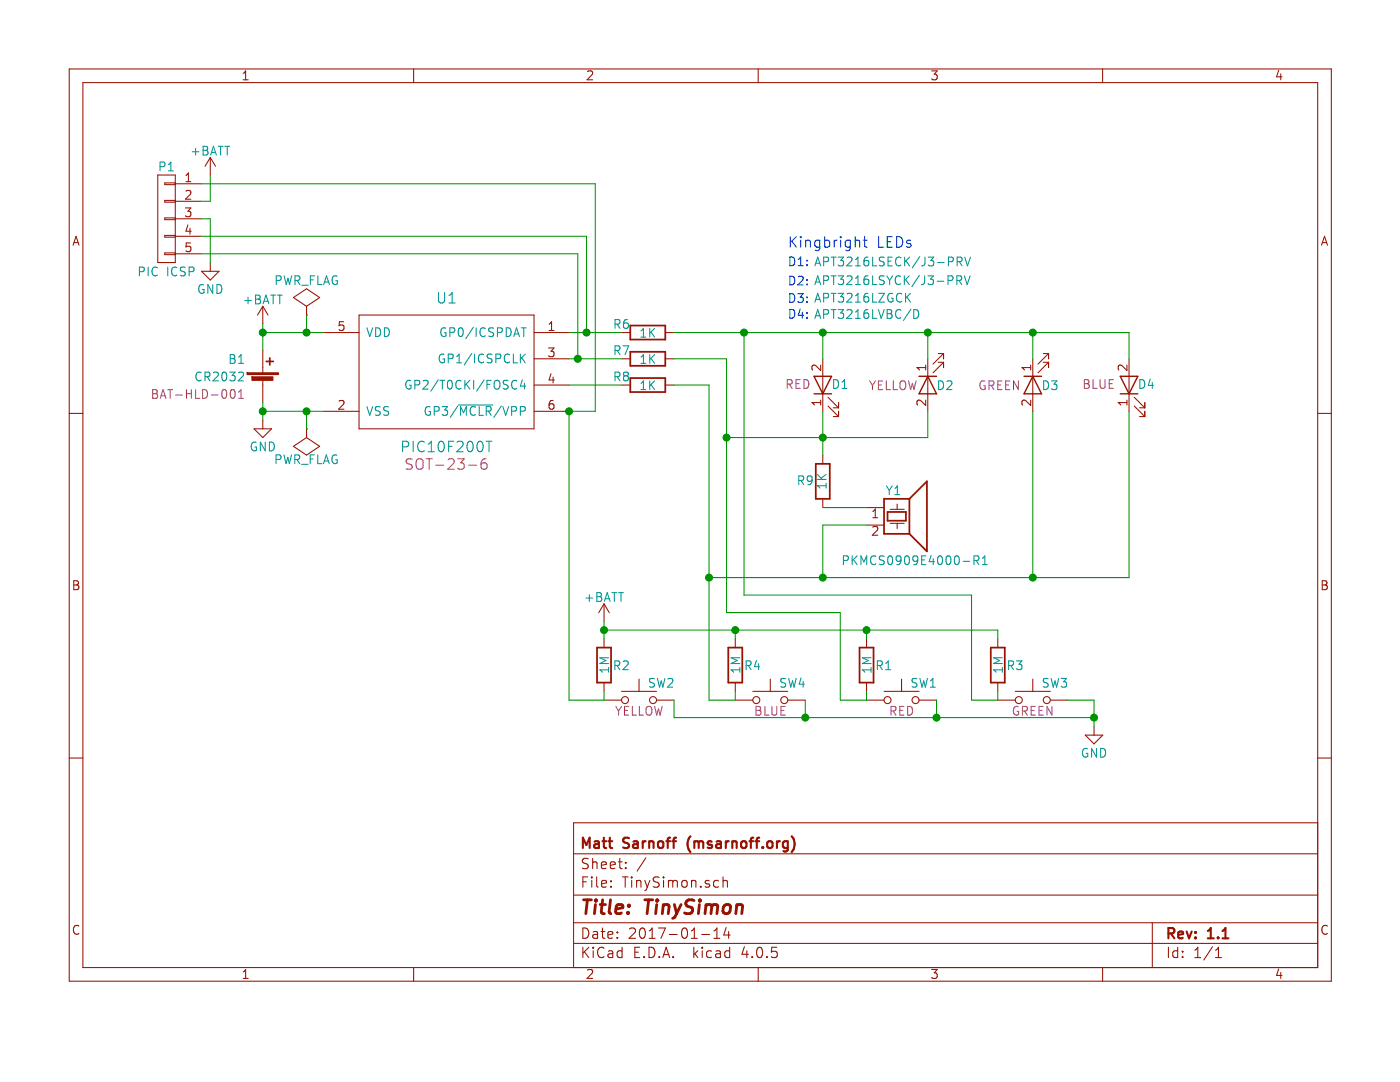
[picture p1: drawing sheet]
EESchema Schematic File Version 2
LIBS:power
LIBS:device
LIBS:transistors
LIBS:conn
LIBS:linear
LIBS:regul
LIBS:74xx
LIBS:cmos4000
LIBS:adc-dac
LIBS:memory
LIBS:xilinx
LIBS:microcontrollers
LIBS:dsp
LIBS:microchip
LIBS:analog_switches
LIBS:motorola
LIBS:texas
LIBS:intel
LIBS:audio
LIBS:interface
LIBS:digital-audio
LIBS:philips
LIBS:display
LIBS:cypress
LIBS:siliconi
LIBS:opto
LIBS:atmel
LIBS:contrib
LIBS:valves
LIBS:pic
LIBS:switches
LIBS:TinySimon-cache
EELAYER 25 0
EELAYER END
$Descr User 8000 6000
encoding utf-8
Sheet 1 1
Title "TinySimon"
Date "2017-01-14"
Rev "1.1"
Comp "Matt Sarnoff (msarnoff.org)"
Comment1 ""
Comment2 ""
Comment3 ""
Comment4 ""
$EndDescr
$Comp
L SW_Push SW2
U 1 1
P 3650 4000
F 0 "SW2" H 3700 4100 50  0000 L CNN
F 1 "FSMSM" H 3650 3940 50  0001 C CNN
F 2 "SW_SPST_FSMSM" H 3650 3850 50  0001 C CNN
F 3 "" H 3650 4200 50  0000 C CNN
F 4 "YELLOW" H 3650 3940 50  0000 C CNN "Color"
	1    3650 4000
	1    0    0    -1  
$EndComp
$Comp
L LED D1
U 1 1
P 4700 2200
F 0 "D1" V 4700 2150 50  0000 R CNN
F 1 "APT3216LSECK/J3-PRV" V 5400 2250 50  0000 R CNN
F 2 "LED_1206" H 4700 2200 50  0001 C CNN
F 3 "" H 4700 2200 50  0000 C CNN
F 4 "RED" V 4700 2270 50  0000 L CNN "Color"
	1    4700 2200
	0    -1   -1   0   
$EndComp
$Comp
L Speaker_Crystal Y1
U 1 1
P 5150 2900
F 0 "Y1" H 5150 3000 50  0000 R CNN
F 1 "PKMCS0909E4000-R1" H 5650 2600 50  0000 R CNN
F 2 "Murata_Piezo_SMD_9x9mm" H 5115 2850 50  0001 C CNN
F 3 "" H 5115 2850 50  0000 C CNN
	1    5150 2900
	1    0    0    -1  
$EndComp
$Comp
L Battery_Cell B1
U 1 1
P 1500 2200
F 0 "B1" H 1400 2350 50  0000 R CNN
F 1 "CR2032" H 1400 2250 50  0000 R CNN
F 2 "BAT-HLD-001" H 1400 2150 50  0000 R CNN
F 3 "" V 1500 2260 50  0000 C CNN
	1    1500 2200
	1    0    0    -1  
$EndComp
$Comp
L GND #PWR01
U 1 1
P 1500 2400
F 0 "#PWR01" H 1500 2150 50  0001 C CNN
F 1 "GND" H 1500 2250 50  0000 C CNN
F 2 "" H 1500 2400 50  0000 C CNN
F 3 "" H 1500 2400 50  0000 C CNN
	1    1500 2400
	1    0    0    -1  
$EndComp
$Comp
L +BATT #PWR02
U 1 1
P 1500 1850
F 0 "#PWR02" H 1500 1700 50  0001 C CNN
F 1 "+BATT" H 1500 1990 50  0000 C CNN
F 2 "" H 1500 1850 50  0000 C CNN
F 3 "" H 1500 1850 50  0000 C CNN
	1    1500 1850
	1    0    0    -1  
$EndComp
$Comp
L R R6
U 1 1
P 3700 1900
F 0 "R6" V 3650 1750 50  0000 C CNN
F 1 "1K" V 3700 1900 50  0000 C CNN
F 2 "R_1206" V 3630 1900 50  0001 C CNN
F 3 "" H 3700 1900 50  0000 C CNN
	1    3700 1900
	0    1    1    0   
$EndComp
$Comp
L R R7
U 1 1
P 3700 2050
F 0 "R7" V 3650 1900 50  0000 C CNN
F 1 "1K" V 3700 2050 50  0000 C CNN
F 2 "R_1206" V 3630 2050 50  0001 C CNN
F 3 "" H 3700 2050 50  0000 C CNN
	1    3700 2050
	0    1    1    0   
$EndComp
$Comp
L R R8
U 1 1
P 3700 2200
F 0 "R8" V 3650 2050 50  0000 C CNN
F 1 "1K" V 3700 2200 50  0000 C CNN
F 2 "R_1206" V 3630 2200 50  0001 C CNN
F 3 "" H 3700 2200 50  0000 C CNN
	1    3700 2200
	0    1    1    0   
$EndComp
$Comp
L +BATT #PWR03
U 1 1
P 3450 3550
F 0 "#PWR03" H 3450 3400 50  0001 C CNN
F 1 "+BATT" H 3450 3690 50  0000 C CNN
F 2 "" H 3450 3550 50  0000 C CNN
F 3 "" H 3450 3550 50  0000 C CNN
	1    3450 3550
	1    0    0    -1  
$EndComp
$Comp
L R R2
U 1 1
P 3450 3800
F 0 "R2" H 3500 3800 50  0000 L CNN
F 1 "1M" V 3450 3800 50  0000 C CNN
F 2 "R_1206" V 3380 3800 50  0001 C CNN
F 3 "" H 3450 3800 50  0000 C CNN
	1    3450 3800
	1    0    0    -1  
$EndComp
$Comp
L SW_Push SW1
U 1 1
P 5150 4000
F 0 "SW1" H 5200 4100 50  0000 L CNN
F 1 "FSMSM" H 5150 3940 50  0001 C CNN
F 2 "SW_SPST_FSMSM" H 5150 3850 50  0001 C CNN
F 3 "" H 5150 4200 50  0000 C CNN
F 4 "RED" H 5150 3940 50  0000 C CNN "Color"
	1    5150 4000
	1    0    0    -1  
$EndComp
$Comp
L R R1
U 1 1
P 4950 3800
F 0 "R1" H 5000 3800 50  0000 L CNN
F 1 "1M" V 4950 3800 50  0000 C CNN
F 2 "R_1206" V 4880 3800 50  0001 C CNN
F 3 "" H 4950 3800 50  0000 C CNN
	1    4950 3800
	1    0    0    -1  
$EndComp
$Comp
L SW_Push SW3
U 1 1
P 5900 4000
F 0 "SW3" H 5950 4100 50  0000 L CNN
F 1 "FSMSM" H 5900 3940 50  0001 C CNN
F 2 "SW_SPST_FSMSM" H 5900 3850 50  0001 C CNN
F 3 "" H 5900 4200 50  0000 C CNN
F 4 "GREEN" H 5900 3940 50  0000 C CNN "Color"
	1    5900 4000
	1    0    0    -1  
$EndComp
$Comp
L GND #PWR04
U 1 1
P 6250 4150
F 0 "#PWR04" H 6250 3900 50  0001 C CNN
F 1 "GND" H 6250 4000 50  0000 C CNN
F 2 "" H 6250 4150 50  0000 C CNN
F 3 "" H 6250 4150 50  0000 C CNN
	1    6250 4150
	1    0    0    -1  
$EndComp
$Comp
L R R3
U 1 1
P 5700 3800
F 0 "R3" H 5750 3800 50  0000 L CNN
F 1 "1M" V 5700 3800 50  0000 C CNN
F 2 "R_1206" V 5630 3800 50  0001 C CNN
F 3 "" H 5700 3800 50  0000 C CNN
	1    5700 3800
	1    0    0    -1  
$EndComp
$Comp
L SW_Push SW4
U 1 1
P 4400 4000
F 0 "SW4" H 4450 4100 50  0000 L CNN
F 1 "FSMSM" H 4400 3940 50  0001 C CNN
F 2 "SW_SPST_FSMSM" H 4400 3850 50  0001 C CNN
F 3 "" H 4400 4200 50  0000 C CNN
F 4 "BLUE" H 4400 3940 50  0000 C CNN "Color"
	1    4400 4000
	1    0    0    -1  
$EndComp
$Comp
L R R4
U 1 1
P 4200 3800
F 0 "R4" H 4250 3800 50  0000 L CNN
F 1 "1M" V 4200 3800 50  0000 C CNN
F 2 "R_1206" V 4130 3800 50  0001 C CNN
F 3 "" H 4200 3800 50  0000 C CNN
	1    4200 3800
	1    0    0    -1  
$EndComp
$Comp
L LED D2
U 1 1
P 5300 2200
F 0 "D2" V 5300 2150 50  0000 R CNN
F 1 "APT3216LSYCK/J3-PRV" V 4700 2850 50  0000 R CNN
F 2 "LED_1206" H 5300 2200 50  0001 C CNN
F 3 "" H 5300 2200 50  0000 C CNN
F 4 "YELLOW" V 5300 2260 50  0000 L CNN "Color"
	1    5300 2200
	0    -1   1    0   
$EndComp
Wire Wire Line
	1500 2300 1500 2400
Wire Wire Line
	1500 1850 1500 2000
Wire Wire Line
	3450 4000 3450 3950
Wire Wire Line
	3850 4000 3850 4100
Wire Wire Line
	4950 4000 4950 3950
Wire Wire Line
	5350 4100 5350 4000
Wire Wire Line
	4200 4000 4200 3950
Wire Wire Line
	4600 4000 4600 4100
Wire Wire Line
	4150 2500 5300 2500
Connection ~ 4700 2500
Wire Wire Line
	4700 1900 4700 2050
Wire Wire Line
	3850 1900 6450 1900
Wire Wire Line
	5300 1900 5300 2050
Connection ~ 4700 1900
Connection ~ 5300 1900
Connection ~ 5900 1900
Wire Wire Line
	5900 3300 5900 2350
Wire Wire Line
	6450 3300 6450 2350
Wire Wire Line
	4050 3300 6450 3300
Connection ~ 5900 3300
Wire Wire Line
	3850 2050 4150 2050
Wire Wire Line
	4150 2050 4150 3500
Wire Wire Line
	3850 2200 4050 2200
Wire Wire Line
	4050 2200 4050 4000
Wire Wire Line
	3250 2350 3250 4000
Wire Wire Line
	3250 4000 3450 4000
Wire Wire Line
	3450 3550 3450 3650
Connection ~ 3450 3600
Wire Wire Line
	4050 4000 4200 4000
Connection ~ 4050 3300
Wire Wire Line
	3450 3600 5700 3600
Wire Wire Line
	4200 3600 4200 3650
Wire Wire Line
	4150 3500 4800 3500
Wire Wire Line
	4800 3500 4800 4000
Wire Wire Line
	4800 4000 4950 4000
Connection ~ 4150 2500
Wire Wire Line
	4950 3600 4950 3650
Connection ~ 4200 3600
Wire Wire Line
	5700 3950 5700 4000
Wire Wire Line
	4250 1900 4250 3400
Wire Wire Line
	4250 3400 5550 3400
Wire Wire Line
	5550 3400 5550 4000
Wire Wire Line
	5550 4000 5700 4000
Connection ~ 4250 1900
Wire Wire Line
	5700 3600 5700 3650
Connection ~ 4950 3600
Wire Wire Line
	3850 4100 6250 4100
Connection ~ 4600 4100
Connection ~ 5350 4100
Wire Wire Line
	6250 4000 6250 4150
Connection ~ 6250 4100
$Comp
L PIC10F200T U1
U 1 1
P 2550 1600
F 0 "U1" H 2550 1500 60  0000 C CNN
F 1 "PIC10F200T" H 2550 650 60  0000 C CNN
F 2 "SOT-23-6" H 2550 550 60  0000 C CNN
F 3 "" H 2550 1600 60  0001 C CNN
	1    2550 1600
	1    0    0    -1  
$EndComp
Wire Wire Line
	1500 1900 1850 1900
Connection ~ 1500 1900
Wire Wire Line
	1500 2350 1850 2350
Connection ~ 1500 2350
$Comp
L PWR_FLAG #FLG05
U 1 1
P 1750 1800
F 0 "#FLG05" H 1750 1895 50  0001 C CNN
F 1 "PWR_FLAG" H 1750 2000 50  0000 C CNN
F 2 "" H 1750 1800 50  0000 C CNN
F 3 "" H 1750 1800 50  0000 C CNN
	1    1750 1800
	1    0    0    -1  
$EndComp
Wire Wire Line
	1750 1800 1750 1900
Connection ~ 1750 1900
$Comp
L PWR_FLAG #FLG06
U 1 1
P 1750 2450
F 0 "#FLG06" H 1750 2545 50  0001 C CNN
F 1 "PWR_FLAG" H 1750 2630 50  0000 C CNN
F 2 "" H 1750 2450 50  0000 C CNN
F 3 "" H 1750 2450 50  0000 C CNN
	1    1750 2450
	-1   0    0    1   
$EndComp
Wire Wire Line
	1750 2350 1750 2450
Connection ~ 1750 2350
Wire Wire Line
	3550 2200 3250 2200
Wire Wire Line
	3250 2050 3550 2050
Wire Wire Line
	3250 1900 3550 1900
$Comp
L LED D4
U 1 1
P 6450 2200
F 0 "D4" V 6450 2150 50  0000 R CNN
F 1 "APT3216LVBC/D" V 6850 4000 50  0000 R CNN
F 2 "LED_1206" H 6450 2200 50  0001 C CNN
F 3 "" H 6450 2200 50  0000 C CNN
F 4 "BLUE" V 6450 2280 50  0000 L CNN "Color"
	1    6450 2200
	0    -1   -1   0   
$EndComp
Wire Wire Line
	6100 4000 6250 4000
$Comp
L CONN_01X05 P1
U 1 1
P 950 1250
F 0 "P1" H 950 1550 50  0000 C CNN
F 1 "PIC ICSP" H 950 950 50  0000 C CNN
F 2 "Pads_1x5_Pitch1.27mm" H 950 1250 50  0001 C CNN
F 3 "" H 950 1250 50  0000 C CNN
	1    950  1250
	-1   0    0    -1  
$EndComp
Wire Wire Line
	1150 1350 3350 1350
Wire Wire Line
	3350 1350 3350 1900
Connection ~ 3350 1900
Wire Wire Line
	1150 1450 3300 1450
Wire Wire Line
	3300 1450 3300 2050
Connection ~ 3300 2050
Wire Wire Line
	1150 1050 3400 1050
Wire Wire Line
	3400 1050 3400 2350
Wire Wire Line
	3400 2350 3250 2350
Connection ~ 3250 2350
$Comp
L GND #PWR07
U 1 1
P 1200 1500
F 0 "#PWR07" H 1200 1250 50  0001 C CNN
F 1 "GND" H 1200 1350 50  0000 C CNN
F 2 "" H 1200 1500 50  0000 C CNN
F 3 "" H 1200 1500 50  0000 C CNN
	1    1200 1500
	1    0    0    -1  
$EndComp
Wire Wire Line
	1150 1250 1200 1250
Wire Wire Line
	1200 1250 1200 1500
$Comp
L +BATT #PWR08
U 1 1
P 1200 1000
F 0 "#PWR08" H 1200 850 50  0001 C CNN
F 1 "+BATT" H 1200 1140 50  0000 C CNN
F 2 "" H 1200 1000 50  0000 C CNN
F 3 "" H 1200 1000 50  0000 C CNN
	1    1200 1000
	1    0    0    -1  
$EndComp
Wire Wire Line
	1200 1000 1200 1150
Wire Wire Line
	1200 1150 1150 1150
Wire Wire Line
	4950 3000 4700 3000
Wire Wire Line
	4700 3000 4700 3300
Connection ~ 4700 3300
$Comp
L R R9
U 1 1
P 4700 2750
F 0 "R9" H 4800 2750 50  0000 C CNN
F 1 "1K" V 4700 2750 50  0000 C CNN
F 2 "R_1206" V 4630 2750 50  0001 C CNN
F 3 "" H 4700 2750 50  0000 C CNN
	1    4700 2750
	-1   0    0    1   
$EndComp
Wire Wire Line
	4700 2900 4950 2900
Wire Wire Line
	4700 2350 4700 2600
Text Notes 4500 1425 0    60   ~ 0
Kingbright LEDs\n
$Comp
L LED D3
U 1 1
P 5900 2200
F 0 "D3" V 5900 2150 50  0000 R CNN
F 1 "APT3216LZGCK" V 5400 3450 50  0000 R CNN
F 2 "LED_1206" H 5900 2200 50  0001 C CNN
F 3 "" H 5900 2200 50  0000 C CNN
F 4 "GREEN" V 5900 2270 50  0000 L CNN "Color"
	1    5900 2200
	0    -1   1    0   
$EndComp
Wire Wire Line
	5900 1900 5900 2050
Wire Wire Line
	6450 1900 6450 2050
Wire Wire Line
	5300 2500 5300 2350
Text Notes 4500 1530 0    50   ~ 0
D1:
Text Notes 4500 1640 0    50   ~ 0
D2:
Text Notes 4500 1740 0    50   ~ 0
D3:
Text Notes 4500 1830 0    50   ~ 0
D4:
$EndSCHEMATC
